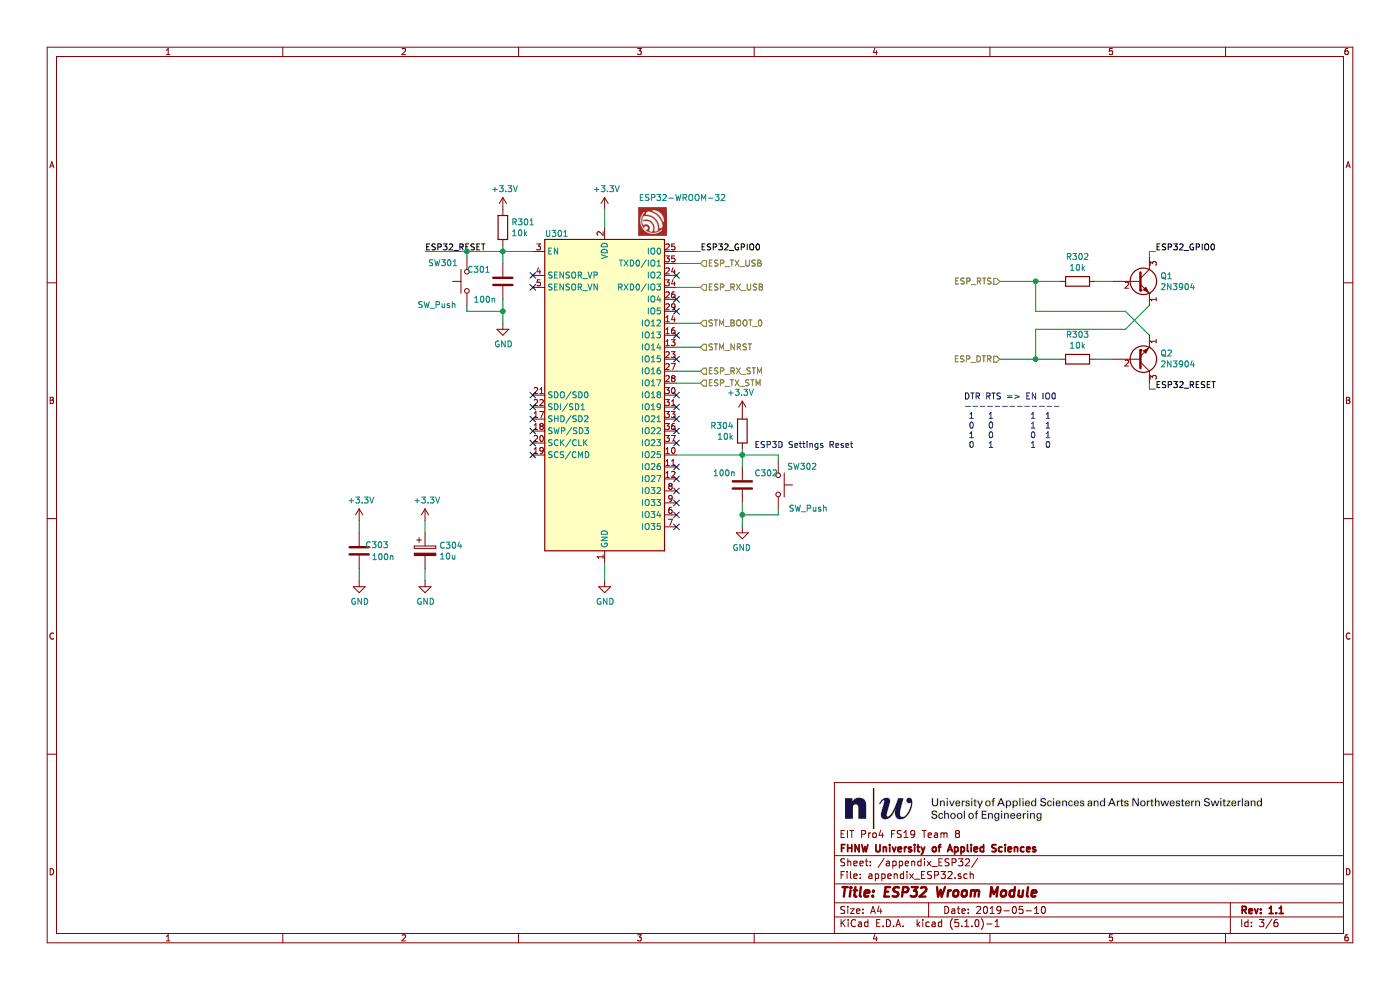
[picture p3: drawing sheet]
EESchema Schematic File Version 4
LIBS:FHNW-Pro4E-FS19T8-3DPrinterBoard-STM32-cache
EELAYER 29 0
EELAYER END
$Descr A4 11693 8268
encoding utf-8
Sheet 3 6
Title "ESP32 Wroom Module"
Date "2019-05-10"
Rev "1.1"
Comp "FHNW University of Applied Sciences"
Comment1 "EIT Pro4 FS19 Team 8"
Comment2 ""
Comment3 ""
Comment4 ""
$EndDescr
$Comp
L power:GND #PWR0136
U 1 1
P 5050 4850
F 0 "#PWR0136" H 5050 4600 50  0001 C CNN
F 1 "GND" H 5055 4677 50  0000 C CNN
F 2 "" H 5050 4850 50  0001 C CNN
F 3 "" H 5050 4850 50  0001 C CNN
	1    5050 4850
	1    0    0    -1  
$EndComp
$Comp
L power:+3.3V #PWR0137
U 1 1
P 5050 1750
F 0 "#PWR0137" H 5050 1600 50  0001 C CNN
F 1 "+3.3V" H 5065 1923 50  0000 C CNN
F 2 "" H 5050 1750 50  0001 C CNN
F 3 "" H 5050 1750 50  0001 C CNN
	1    5050 1750
	1    0    0    -1  
$EndComp
$Comp
L RF_Module:ESP32-WROOM-32 U301
U 1 1
P 5050 3300
F 0 "U301" H 4650 4650 50  0000 C CNN
F 1 "ESP32-WROOM-32" H 5700 4950 50  0000 C CNN
F 2 "RF_Module:ESP32-WROOM-32" H 5050 1800 50  0001 C CNN
F 3 "https://www.espressif.com/sites/default/files/documentation/esp32-wroom-32_datasheet_en.pdf" H 4750 3350 50  0001 C CNN
	1    5050 3300
	1    0    0    -1  
$EndComp
Wire Wire Line
	5050 1900 5050 1750
Wire Wire Line
	5850 2200 5650 2200
Wire Wire Line
	5650 2400 5850 2400
Wire Wire Line
	5050 4850 5050 4700
$Comp
L Device:R R302
U 1 1
P 9000 2350
F 0 "R302" V 8793 2350 50  0000 C CNN
F 1 "10k" V 8884 2350 50  0000 C CNN
F 2 "Resistors_SMD:R_0603" V 8930 2350 50  0001 C CNN
F 3 "~" H 9000 2350 50  0001 C CNN
	1    9000 2350
	0    1    1    0   
$EndComp
$Comp
L Device:R R303
U 1 1
P 9000 3000
F 0 "R303" V 8793 3000 50  0000 C CNN
F 1 "10k" V 8884 3000 50  0000 C CNN
F 2 "Resistors_SMD:R_0603" V 8930 3000 50  0001 C CNN
F 3 "~" H 9000 3000 50  0001 C CNN
	1    9000 3000
	0    1    1    0   
$EndComp
Wire Wire Line
	9150 3000 9300 3000
Wire Wire Line
	9150 2350 9300 2350
Wire Wire Line
	8850 3000 8650 3000
Wire Wire Line
	9600 2550 9400 2750
Wire Wire Line
	8650 2750 9400 2750
Wire Wire Line
	8850 2350 8650 2350
Wire Wire Line
	8650 2350 8650 2600
Wire Wire Line
	8650 2600 9400 2600
Wire Wire Line
	9400 2600 9600 2800
Wire Wire Line
	8650 2750 8650 3000
Wire Wire Line
	8650 2350 8350 2350
Connection ~ 8650 2350
Wire Wire Line
	8650 3000 8350 3000
Connection ~ 8650 3000
Wire Wire Line
	5650 2100 5850 2100
Text Label 5850 2100 0    50   ~ 0
ESP32_GPIO0
Text Label 9650 2100 0    50   ~ 0
ESP32_GPIO0
Text Label 9650 3250 0    50   ~ 0
ESP32_RESET
Wire Wire Line
	9650 3250 9600 3250
Wire Wire Line
	9600 3250 9600 3200
Wire Wire Line
	9600 2150 9600 2100
Wire Wire Line
	9600 2100 9650 2100
Text Label 3550 2100 0    50   ~ 0
ESP32_RESET
$Comp
L Device:R R301
U 1 1
P 4200 1900
F 0 "R301" H 4270 1946 50  0000 L CNN
F 1 "10k" H 4270 1855 50  0000 L CNN
F 2 "Resistors_SMD:R_0603" V 4130 1900 50  0001 C CNN
F 3 "~" H 4200 1900 50  0001 C CNN
	1    4200 1900
	1    0    0    -1  
$EndComp
$Comp
L power:+3.3V #PWR0138
U 1 1
P 4200 1750
F 0 "#PWR0138" H 4200 1600 50  0001 C CNN
F 1 "+3.3V" H 4215 1923 50  0000 C CNN
F 2 "" H 4200 1750 50  0001 C CNN
F 3 "" H 4200 1750 50  0001 C CNN
	1    4200 1750
	1    0    0    -1  
$EndComp
Wire Wire Line
	4450 2100 4200 2100
Wire Wire Line
	4200 2050 4200 2100
Connection ~ 4200 2100
Wire Wire Line
	4200 2100 3900 2100
Text Notes 6300 3750 0    50   ~ 0
ESP3D Settings Reset
$Comp
L Switch:SW_Push SW?
U 1 1
P 6500 4050
AR Path="/5CA3954A/5CD80C30" Ref="SW?"  Part="1" 
AR Path="/5CA395A8/5CD80C30" Ref="SW302"  Part="1" 
F 0 "SW302" V 6650 4250 50  0000 C CNN
F 1 "SW_Push" V 6300 4300 50  0000 C CNN
F 2 "Buttons_Switches_SMD:SW_SPST_KMR2" H 6500 4250 50  0001 C CNN
F 3 "~" H 6500 4250 50  0001 C CNN
	1    6500 4050
	0    1    -1   0   
$EndComp
$Comp
L Device:C C?
U 1 1
P 6200 4050
AR Path="/5CA3954A/5CD80C36" Ref="C?"  Part="1" 
AR Path="/5CA395A8/5CD80C36" Ref="C302"  Part="1" 
F 0 "C302" H 6000 4150 50  0000 C CNN
F 1 "100n" H 6350 4150 50  0000 C CNN
F 2 "Capacitors_SMD:C_0603" H 6238 3900 50  0001 C CNN
F 3 "~" H 6200 4050 50  0001 C CNN
	1    6200 4050
	-1   0    0    -1  
$EndComp
$Comp
L power:GND #PWR?
U 1 1
P 6200 4400
AR Path="/5CA3954A/5CD80C3C" Ref="#PWR?"  Part="1" 
AR Path="/5CA395A8/5CD80C3C" Ref="#PWR0303"  Part="1" 
F 0 "#PWR0303" H 6200 4150 50  0001 C CNN
F 1 "GND" H 6205 4227 50  0000 C CNN
F 2 "" H 6200 4400 50  0001 C CNN
F 3 "" H 6200 4400 50  0001 C CNN
	1    6200 4400
	-1   0    0    -1  
$EndComp
Wire Wire Line
	6500 4250 6500 4300
Wire Wire Line
	6500 4300 6200 4300
Wire Wire Line
	6200 4300 6200 4200
Wire Wire Line
	6200 3900 6200 3800
Wire Wire Line
	6200 3800 6500 3800
Wire Wire Line
	6500 3800 6500 3850
Wire Wire Line
	6200 4400 6200 4300
Connection ~ 6200 4300
Connection ~ 6200 3800
$Comp
L Device:R R?
U 1 1
P 6200 3600
AR Path="/5CA3954A/5CD80C4C" Ref="R?"  Part="1" 
AR Path="/5CA395A8/5CD80C4C" Ref="R304"  Part="1" 
F 0 "R304" H 6270 3646 50  0000 L CNN
F 1 "10k" H 6270 3555 50  0000 L CNN
F 2 "Resistors_SMD:R_0603" V 6130 3600 50  0001 C CNN
F 3 "~" H 6200 3600 50  0001 C CNN
	1    6200 3600
	-1   0    0    -1  
$EndComp
Wire Wire Line
	6200 3800 6200 3750
$Comp
L power:+3.3V #PWR?
U 1 1
P 6200 3450
AR Path="/5CA3954A/5CD80C53" Ref="#PWR?"  Part="1" 
AR Path="/5CA395A8/5CD80C53" Ref="#PWR0302"  Part="1" 
F 0 "#PWR0302" H 6200 3300 50  0001 C CNN
F 1 "+3.3V" H 6215 3623 50  0000 C CNN
F 2 "" H 6200 3450 50  0001 C CNN
F 3 "" H 6200 3450 50  0001 C CNN
	1    6200 3450
	-1   0    0    -1  
$EndComp
NoConn ~ 4450 2300
NoConn ~ 4450 2400
$Comp
L Switch:SW_Push SW?
U 1 1
P 3900 2350
AR Path="/5CA3954A/5CD83394" Ref="SW?"  Part="1" 
AR Path="/5CA395A8/5CD83394" Ref="SW301"  Part="1" 
F 0 "SW301" V 4050 2550 50  0000 C CNN
F 1 "SW_Push" V 3700 2600 50  0000 C CNN
F 2 "Buttons_Switches_SMD:SW_SPST_KMR2" H 3900 2550 50  0001 C CNN
F 3 "~" H 3900 2550 50  0001 C CNN
	1    3900 2350
	0    -1   -1   0   
$EndComp
$Comp
L Device:C C?
U 1 1
P 4200 2350
AR Path="/5CA3954A/5CD8339E" Ref="C?"  Part="1" 
AR Path="/5CA395A8/5CD8339E" Ref="C301"  Part="1" 
F 0 "C301" H 4000 2450 50  0000 C CNN
F 1 "100n" H 4050 2200 50  0000 C CNN
F 2 "Capacitors_SMD:C_0603" H 4238 2200 50  0001 C CNN
F 3 "~" H 4200 2350 50  0001 C CNN
	1    4200 2350
	1    0    0    -1  
$EndComp
$Comp
L power:GND #PWR?
U 1 1
P 4200 2700
AR Path="/5CA3954A/5CD833A8" Ref="#PWR?"  Part="1" 
AR Path="/5CA395A8/5CD833A8" Ref="#PWR0301"  Part="1" 
F 0 "#PWR0301" H 4200 2450 50  0001 C CNN
F 1 "GND" H 4205 2527 50  0000 C CNN
F 2 "" H 4200 2700 50  0001 C CNN
F 3 "" H 4200 2700 50  0001 C CNN
	1    4200 2700
	1    0    0    -1  
$EndComp
Wire Wire Line
	3900 2550 3900 2600
Wire Wire Line
	3900 2600 4200 2600
Wire Wire Line
	4200 2600 4200 2500
Wire Wire Line
	4200 2200 4200 2100
Wire Wire Line
	3900 2100 3900 2150
Wire Wire Line
	4200 2700 4200 2600
Connection ~ 4200 2600
Connection ~ 3900 2100
Wire Wire Line
	3900 2100 3550 2100
Wire Wire Line
	6200 3800 5650 3800
NoConn ~ 4450 3300
NoConn ~ 4450 3400
NoConn ~ 4450 3500
NoConn ~ 4450 3600
NoConn ~ 4450 3700
NoConn ~ 4450 3800
NoConn ~ 5650 4400
NoConn ~ 5650 4300
NoConn ~ 5650 4200
NoConn ~ 5650 4100
NoConn ~ 5650 4000
NoConn ~ 5650 3900
NoConn ~ 5650 3700
NoConn ~ 5650 3600
NoConn ~ 5650 3500
NoConn ~ 5650 3400
NoConn ~ 5650 3300
NoConn ~ 5650 3000
NoConn ~ 5650 2800
NoConn ~ 5650 2600
NoConn ~ 5650 2500
$Comp
L Transistor_BJT:2N3904 Q1
U 1 1
P 9500 2350
F 0 "Q1" H 9690 2396 50  0000 L CNN
F 1 "2N3904" H 9690 2305 50  0000 L CNN
F 2 "TO_SOT_Packages_SMD:SOT-23" H 9700 2275 50  0001 L CIN
F 3 "https://www.fairchildsemi.com/datasheets/2N/2N3904.pdf" H 9500 2350 50  0001 L CNN
	1    9500 2350
	1    0    0    -1  
$EndComp
$Comp
L Transistor_BJT:2N3904 Q2
U 1 1
P 9500 3000
F 0 "Q2" H 9690 2954 50  0000 L CNN
F 1 "2N3904" H 9690 3045 50  0000 L CNN
F 2 "TO_SOT_Packages_SMD:SOT-23" H 9700 2925 50  0001 L CIN
F 3 "https://www.fairchildsemi.com/datasheets/2N/2N3904.pdf" H 9500 3000 50  0001 L CNN
	1    9500 3000
	1    0    0    1   
$EndComp
Wire Wire Line
	5850 3100 5650 3100
Wire Wire Line
	5650 3200 5850 3200
Text HLabel 5850 2200 2    50   Input ~ 0
ESP_TX_USB
Text HLabel 5850 2400 2    50   Input ~ 0
ESP_RX_USB
Text HLabel 8350 3000 0    50   Input ~ 0
ESP_DTR
Text HLabel 8350 2350 0    50   Input ~ 0
ESP_RTS
Text HLabel 5850 3100 2    50   Input ~ 0
ESP_RX_STM
Text HLabel 5850 3200 2    50   Input ~ 0
ESP_TX_STM
NoConn ~ 5650 2300
$Comp
L power:GND #PWR?
U 1 1
P 3550 4850
AR Path="/5CA3CC17/5D7E31F6" Ref="#PWR?"  Part="1" 
AR Path="/5CA3954A/5D7E31F6" Ref="#PWR?"  Part="1" 
AR Path="/5CA395A8/5D7E31F6" Ref="#PWR0307"  Part="1" 
F 0 "#PWR0307" H 3550 4600 50  0001 C CNN
F 1 "GND" H 3555 4677 50  0000 C CNN
F 2 "" H 3550 4850 50  0001 C CNN
F 3 "" H 3550 4850 50  0001 C CNN
	1    3550 4850
	1    0    0    -1  
$EndComp
Wire Wire Line
	3550 4450 3550 4350
Wire Wire Line
	3550 4850 3550 4750
$Comp
L Device:CP C?
U 1 1
P 3550 4600
AR Path="/5CA3CC17/5D7E31FE" Ref="C?"  Part="1" 
AR Path="/5CA3954A/5D7E31FE" Ref="C?"  Part="1" 
AR Path="/5CA395A8/5D7E31FE" Ref="C304"  Part="1" 
F 0 "C304" H 3668 4646 50  0000 L CNN
F 1 "10u" H 3668 4555 50  0000 L CNN
F 2 "Capacitors_SMD:C_1210" H 3588 4450 50  0001 C CNN
F 3 "~" H 3550 4600 50  0001 C CNN
	1    3550 4600
	1    0    0    -1  
$EndComp
$Comp
L power:+3.3V #PWR?
U 1 1
P 3550 4350
AR Path="/5CA3954A/5D7E3204" Ref="#PWR?"  Part="1" 
AR Path="/5CA395A8/5D7E3204" Ref="#PWR0305"  Part="1" 
F 0 "#PWR0305" H 3550 4200 50  0001 C CNN
F 1 "+3.3V" H 3565 4523 50  0000 C CNN
F 2 "" H 3550 4350 50  0001 C CNN
F 3 "" H 3550 4350 50  0001 C CNN
	1    3550 4350
	1    0    0    -1  
$EndComp
$Comp
L power:GND #PWR?
U 1 1
P 3000 4850
AR Path="/5CA3CC17/5D7E3B0F" Ref="#PWR?"  Part="1" 
AR Path="/5CA3954A/5D7E3B0F" Ref="#PWR?"  Part="1" 
AR Path="/5CA395A8/5D7E3B0F" Ref="#PWR0306"  Part="1" 
F 0 "#PWR0306" H 3000 4600 50  0001 C CNN
F 1 "GND" H 3005 4677 50  0000 C CNN
F 2 "" H 3000 4850 50  0001 C CNN
F 3 "" H 3000 4850 50  0001 C CNN
	1    3000 4850
	1    0    0    -1  
$EndComp
Wire Wire Line
	3000 4450 3000 4350
Wire Wire Line
	3000 4850 3000 4750
$Comp
L power:+3.3V #PWR?
U 1 1
P 3000 4350
AR Path="/5CA3954A/5D7E3B25" Ref="#PWR?"  Part="1" 
AR Path="/5CA395A8/5D7E3B25" Ref="#PWR0304"  Part="1" 
F 0 "#PWR0304" H 3000 4200 50  0001 C CNN
F 1 "+3.3V" H 3015 4523 50  0000 C CNN
F 2 "" H 3000 4350 50  0001 C CNN
F 3 "" H 3000 4350 50  0001 C CNN
	1    3000 4350
	1    0    0    -1  
$EndComp
$Comp
L Device:C C?
U 1 1
P 3000 4600
AR Path="/5CA3954A/5D7E529A" Ref="C?"  Part="1" 
AR Path="/5CA395A8/5D7E529A" Ref="C303"  Part="1" 
F 0 "C303" H 2850 4650 50  0000 C CNN
F 1 "100n" H 2800 4550 50  0000 C CNN
F 2 "Capacitors_SMD:C_0603" H 3038 4450 50  0001 C CNN
F 3 "~" H 3000 4600 50  0001 C CNN
	1    3000 4600
	-1   0    0    -1  
$EndComp
Text HLabel 5850 2900 2    50   Input ~ 0
STM_NRST
Text HLabel 5850 2700 2    50   Input ~ 0
STM_BOOT_0
Wire Wire Line
	5850 2900 5650 2900
Wire Wire Line
	5850 2700 5650 2700
Text Notes 8050 3750 0    50   ~ 0
DTR RTS => EN IO0\n-------------\n 1   1        1  1\n 0   0        1  1\n 1   0        0  1\n 0   1        1  0
$EndSCHEMATC
